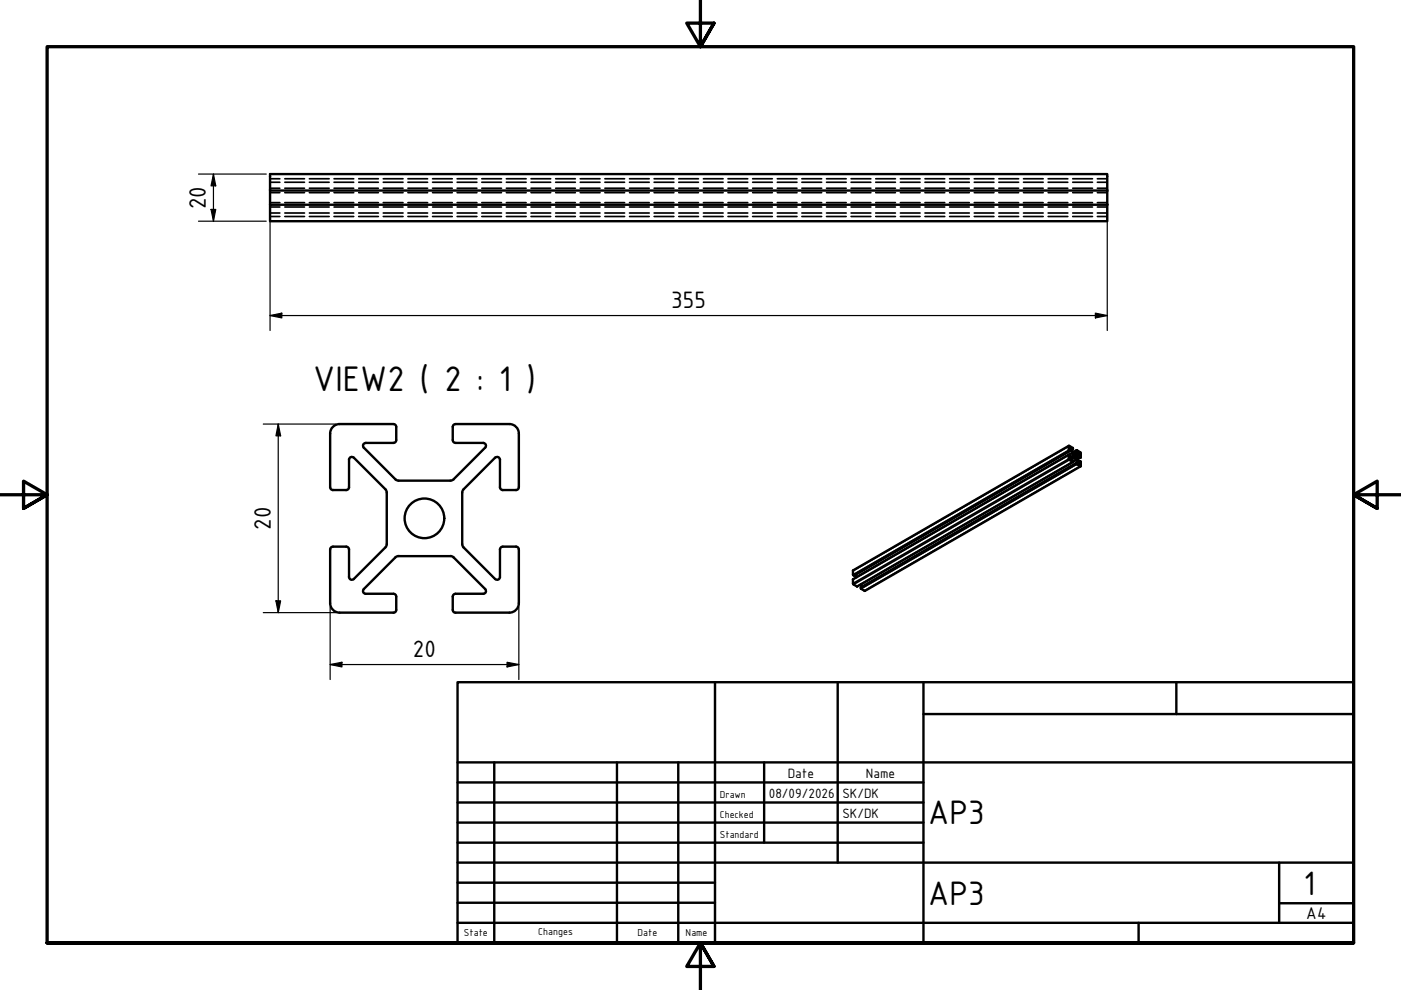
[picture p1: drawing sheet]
<svg xmlns="http://www.w3.org/2000/svg" width="297mm" height="210mm" viewBox="0 0 297 210" stroke-linecap="round" stroke-linejoin="round" font-family="sans-serif">
<!-- layer: Hidden (ISO) -->
<g fill="none" stroke="#000" stroke-width=".36">
<path d="M57.3 37.9h2M57.3 39.9h2M57.3 38.6h2M60.4 37.9h4.2M60.4 39.9h4.2M60.4 38.6h4.2M65.6 37.9h4.2M65.6 39.9h4.2M65.6 38.6h4.2M70.8 37.9h4.2M70.8 39.9h4.2M70.8 38.6h4.2"/>
<path d="M76.1 37.9h4.1M76.1 39.9h4.1M76.1 38.6h4.1M81.3 37.9h4.1M81.3 39.9h4.1M81.3 38.6h4.1M86.5 37.9h4.2M86.5 39.9h4.2M86.5 38.6h4.2M91.7 37.9h4.2M91.7 39.9h4.2M91.7 38.6h4.2"/>
<path d="M96.9 37.9h4.2M96.9 39.9h4.2M96.9 38.6h4.2M102.2 37.9h4.1M102.2 39.9h4.1M102.2 38.6h4.1M107.4 37.9h4.1M107.4 39.9h4.1M107.4 38.6h4.1M112.6 37.9h4.2M112.6 39.9h4.2M112.6 38.6h4.2"/>
<path d="M117.8 37.9h4.2M117.8 39.9h4.2M117.8 38.6h4.2M123 37.9h4.2M123 39.9h4.2M123 38.6h4.2M128.2 37.9h4.2M128.2 39.9h4.2M128.2 38.6h4.2M133.5 37.9h4.1M133.5 39.9h4.1M133.5 38.6h4.1"/>
<path d="M138.7 37.9h4.2M138.7 39.9h4.2M138.7 38.6h4.2M143.9 37.9h4.2M143.9 39.9h4.2M143.9 38.6h4.2M149.1 37.9h4.2M149.1 39.9h4.2M149.1 38.6h4.2M154.3 37.9h4.2M154.3 39.9h4.2M154.3 38.6h4.2"/>
<path d="M159.6 37.9h4.1M159.6 39.9h4.1M159.6 38.6h4.1M164.8 37.9h4.2M164.8 39.9h4.2M164.8 38.6h4.2M170 37.9h4.2M170 39.9h4.2M170 38.6h4.2M175.2 37.9h4.2M175.2 39.9h4.2M175.2 38.6h4.2"/>
<path d="M180.4 37.9h4.2M180.4 39.9h4.2M180.4 38.6h4.2M185.7 37.9h4.1M185.7 39.9h4.1M185.7 38.6h4.1M190.9 37.9h4.2M190.9 39.9h4.2M190.9 38.6h4.2M196.1 37.9h4.2M196.1 39.9h4.2M196.1 38.6h4.2"/>
<path d="M201.3 37.9h4.2M201.3 39.9h4.2M201.3 38.6h4.2M206.6 37.9h4.1M206.6 39.9h4.1M206.6 38.6h4.1M211.8 37.9h4.2M211.8 39.9h4.2M211.8 38.6h4.2M217 37.9h4.2M217 39.9h4.2M217 38.6h4.2"/>
<path d="M222.2 37.9h4.2M222.2 39.9h4.2M222.2 38.6h4.2M227.4 37.9h4.2M227.4 39.9h4.2M227.4 38.6h4.2M232.7 37.9h2.1M232.7 39.9h2.1M232.7 38.6h2.1M57.3 43.9h2M57.3 45.9h2M57.3 40.8h2"/>
<path d="M57.3 43h2M57.3 45.2h2M60.4 43.9h4.2M60.4 45.9h4.2M60.4 40.8h4.2M60.4 43h4.2M60.4 45.2h4.2M65.6 43.9h4.2M65.6 45.9h4.2M65.6 40.8h4.2M65.6 43h4.2M65.6 45.2h4.2"/>
<path d="M70.8 43.9h4.2M70.8 45.9h4.2M70.8 40.8h4.2M70.8 43h4.2M70.8 45.2h4.2M76.1 43.9h4.1M76.1 45.9h4.1M76.1 40.8h4.1M76.1 43h4.1M76.1 45.2h4.1M81.3 43.9h4.1M81.3 45.9h4.1"/>
<path d="M81.3 40.8h4.1M81.3 43h4.1M81.3 45.2h4.1M86.5 43.9h4.2M86.5 45.9h4.2M86.5 40.8h4.2M86.5 43h4.2M86.5 45.2h4.2M91.7 43.9h4.2M91.7 45.9h4.2M91.7 40.8h4.2M91.7 43h4.2"/>
<path d="M91.7 45.2h4.2M96.9 43.9h4.2M96.9 45.9h4.2M96.9 40.8h4.2M96.9 43h4.2M96.9 45.2h4.2M102.2 43.9h4.1M102.2 45.9h4.1M102.2 40.8h4.1M102.2 43h4.1M102.2 45.2h4.1M107.4 43.9h4.1"/>
<path d="M107.4 45.9h4.1M107.4 40.8h4.1M107.4 43h4.1M107.4 45.2h4.1M112.6 43.9h4.2M112.6 45.9h4.2M112.6 40.8h4.2M112.6 43h4.2M112.6 45.2h4.2M117.8 43.9h4.2M117.8 45.9h4.2M117.8 40.8h4.2"/>
<path d="M117.8 43h4.2M117.8 45.2h4.2M123 43.9h4.2M123 45.9h4.2M123 40.8h4.2M123 43h4.2M123 45.2h4.2M128.2 43.9h4.2M128.2 45.9h4.2M128.2 40.8h4.2M128.2 43h4.2M128.2 45.2h4.2"/>
<path d="M133.5 43.9h4.1M133.5 45.9h4.1M133.5 40.8h4.1M133.5 43h4.1M133.5 45.2h4.1M138.7 43.9h4.2M138.7 45.9h4.2M138.7 40.8h4.2M138.7 43h4.2M138.7 45.2h4.2M143.9 43.9h4.2M143.9 45.9h4.2"/>
<path d="M143.9 40.8h4.2M143.9 43h4.2M143.9 45.2h4.2M149.1 43.9h4.2M149.1 45.9h4.2M149.1 40.8h4.2M149.1 43h4.2M149.1 45.2h4.2M154.3 43.9h4.2M154.3 45.9h4.2M154.3 40.8h4.2M154.3 43h4.2"/>
<path d="M154.3 45.2h4.2M159.6 43.9h4.1M159.6 45.9h4.1M159.6 40.8h4.1M159.6 43h4.1M159.6 45.2h4.1M164.8 43.9h4.2M164.8 45.9h4.2M164.8 40.8h4.2M164.8 43h4.2M164.8 45.2h4.2M170 43.9h4.2"/>
<path d="M170 45.9h4.2M170 40.8h4.2M170 43h4.2M170 45.2h4.2M175.2 43.9h4.2M175.2 45.9h4.2M175.2 40.8h4.2M175.2 43h4.2M175.2 45.2h4.2M180.4 43.9h4.2M180.4 45.9h4.2M180.4 40.8h4.2"/>
<path d="M180.4 43h4.2M180.4 45.2h4.2M185.7 43.9h4.1M185.7 45.9h4.1M185.7 40.8h4.1M185.7 43h4.1M185.7 45.2h4.1M190.9 43.9h4.2M190.9 45.9h4.2M190.9 40.8h4.2M190.9 43h4.2M190.9 45.2h4.2"/>
<path d="M196.1 43.9h4.2M196.1 45.9h4.2M196.1 40.8h4.2M196.1 43h4.2M196.1 45.2h4.2M201.3 43.9h4.2M201.3 45.9h4.2M201.3 40.8h4.2M201.3 43h4.2M201.3 45.2h4.2M206.6 43.9h4.1M206.6 45.9h4.1"/>
<path d="M206.6 40.8h4.1M206.6 43h4.1M206.6 45.2h4.1M211.8 43.9h4.2M211.8 45.9h4.2M211.8 40.8h4.2M211.8 43h4.2M211.8 45.2h4.2M217 43.9h4.2M217 45.9h4.2M217 40.8h4.2M217 43h4.2"/>
<path d="M217 45.2h4.2M222.2 43.9h4.2M222.2 45.9h4.2M222.2 40.8h4.2M222.2 43h4.2M222.2 45.2h4.2M227.4 43.9h4.2M227.4 45.9h4.2M227.4 40.8h4.2M227.4 43h4.2M227.4 45.2h4.2M232.7 43.9h2.1"/>
<path d="M232.7 45.9h2.1M232.7 40.8h2.1M232.7 43h2.1M232.7 45.2h2.1"/>
</g>
<!-- layer: Visible (ISO) -->
<g fill="none" stroke="#000" stroke-width=".51">
<path d="M57.3 43.4h177.5v3.5h-177.5zM57.3 40.4v3M234.8 40.4v-3.5h-177.5v3.5h177.5v3M72 89.9a2 2 0 0 0-2 2v11.4a.6 .6 0 0 0 .6 .6h2.8a.6 .6 0 0 0 .6-.6v-5.8a.6 .6 0 0 1 .4-.6 .6 .6 0 0 1 .6 .1M72 89.9h11.4M75 97l6.7 6.7 .3 .5v11.2M77.2 94.9l6.6 6.7 .7 .3h11.2l.5-.3 6.6-6.7M77.6 93.9a.6 .6 0 0 0-.6 .4 .6 .6 0 0 0 .1 .6M77.6 93.9h5.8M83.4 89.9a.6 .6 0 0 1 .6 .6M84 90.5v2.8a.6 .6 0 0 1-.6 .6M96 90.5v2.8a.6 .6 0 0 0 .6 .6"/>
<path d="M96.6 89.9a.6 .6 0 0 0-.6 .6M96.6 89.9h11.4M96.6 93.9h5.8M102.4 93.9a.6 .6 0 0 1 .6 .4 .6 .6 0 0 1-.1 .6M108 89.9a2 2 0 0 1 2 2v11.4a.6 .6 0 0 1-.6 .6h-2.8a.6 .6 0 0 1-.6-.6v-5.8a.6 .6 0 0 0-.4-.6 .6 .6 0 0 0-.6 .1l-6.7 6.7M226.6 96.4l-45.8 26.4 .1 1 .8 .5 45.8-26.3M226.6 96.4v1l.9 .6v-.3l-.5-.3 .5-.3a1.67 1.67 0 0 1 1.2 1.2l-.4-.2v.3l.9 .4v-.9l-.3-.1M226.6 94.5l-45.7 26.4-.1 1 .3 .1M226.8 95.6l.1-.4a1.77 1.77 0 0 1 .4 1.7l-.4 .2-.1-.5-.2-.2M226.8 95.6l-45.7 26.4M227.5 95.2l-.5-.1a1.69 1.69 0 0 0 1.3 1.2l.4-.2-.4-.4v-.2M227.5 95.2v-.2l-.9-.5v1l.2 .1"/>
<path d="M227.5 95.3l-.3 .1M227.6 96.4a.37 .37 0 0 1 .5 .2 .37 .37 0 0 1-.2 .4l-.3-.3zM228.3 98.1l-45.8 26.4v.3l.9 .5 45.7-26.4M228.3 95.5l.9 .5-.1 1M228.3 95.5l-.8 .4M228.9 97.8l-.2 .1M229.1 97l-.2-.2v-.5l-.5 .3a1.74 1.74 0 0 0 .5 1.6v-.4M229.2 97l-.8 .4M82 115.4l-.3 .7-6.7 6.7M84.5 117.9l-.7 .3-6.6 6.7M84.5 117.9h11M95.5 117.9l.7 .3 6.6 6.7"/>
<path d="M98 115.4l.3 .7M98.3 103.7l-.3 .7v11M98.3 116.1l6.7 6.7a.6 .6 0 0 0 .6 .1 .6 .6 0 0 0 .4-.6v-5.8a.6 .6 0 0 1 .6-.6h2.8a.6 .6 0 0 1 .6 .6v11.4a2 2 0 0 1-2 2M72 129.9h11.4M75 122.8a.6 .6 0 0 1-.6 .1 .6 .6 0 0 1-.4-.6v-5.8a.6 .6 0 0 0-.6-.6h-2.8a.6 .6 0 0 0-.6 .6v11.4a2 2 0 0 0 2 2M77.1 124.9a.6 .6 0 0 0-.1 .6 .6 .6 0 0 0 .6 .4M77.6 125.9h5.8M83.4 125.9a.6 .6 0 0 1 .6 .6M84 129.3a.6 .6 0 0 1-.6 .6M84 126.5v2.8M96 129.3a.6 .6 0 0 0 .6 .6M96 126.5v2.8"/>
<path d="M96.6 125.9a.6 .6 0 0 0-.6 .6M96.6 129.9h11.4M96.6 125.9h5.8M102.9 124.9a.6 .6 0 0 1 .1 .6 .6 .6 0 0 1-.6 .4M181.1 122h.1M181.3 121.9l.3 .5M182.5 123.9h.1M182.5 123.9l.3 .5"/>
<circle cx="90" cy="109.9" r="4.2"/>
</g>
<!-- layer: Visible Narrow (ISO) -->
<g fill="none" stroke="#000" stroke-width=".36">
<path d="M226.6 96.4l-45.8 26.4M226.6 97.3l-45.8 26.4M226.6 94.6l-45.8 26.4M226.6 95.5l-45.8 26.4M226.6 95.5l-45.7 26.4M226.7 97.5l-45.7 26.4M226.8 95.6l-45.7 26.4M226.9 95.2h-.1M227.1 95.1h-.1M227.3 95.9l-45.7 26.4M227.4 96l-.8 .4M227.4 96.8l-.5 .3"/>
<path d="M227.4 97.9l-45.7 26.4M227.4 95.3l-.2 .1M227.5 97.1l-.5 .3M228.2 97.5l-.7 .4M228.3 97.6l-45.8 26.3M228.3 98.2l-45.8 26.4M228.3 98.4l-45.8 26.4M228.3 95.5l-.8 .4M228.3 95.7l-.6 .3M228.3 98.4l-45.7 26.4M228.3 95.8l-.5 .2M228.7 96l-.5 .3"/>
<path d="M228.7 98.3h-.1M228.9 97.8l-.2 .1M228.9 98.2h.1M228.9 96.4l-.5 .3M228.9 96.8l-.5 .3M228.9 96.9l-.5 .3M229 98.9l-45.7 26.4M229.1 97l-.7 .4"/>
</g>
<!-- layer: Border (ISO) -->
<path d="M148.5 -.1v10l-2.9-5h5.8l-2.9 5 2.9-5M0 104.9h10l-5-2.9v5.8l5-2.9-5 2.9M297 104.9h-10l5-2.9v5.8l-5-2.9 5 2.9M10 199.9v-190h277v190h-277h277M151.4 204.9l-2.9-5 2.9 5h-5.8l2.9-5v10" fill="none" stroke="#000" stroke-width=".7"/>
<!-- layer: Title (ISO) -->
<g fill="none" stroke="#000" stroke-width=".51">
<path d="M97 144.6h190v55.3h-190zM151.6 144.6v55.3M177.6 144.6v38.3M195.8 151.4h91.2M195.8 144.6v55.3M249.4 144.6v6.8M97 165.9h98.8M97 170.2h98.8M97 174.4h98.8M97 178.7h98.8M97 161.6h190M104.8 161.6v38.3"/>
<path d="M130.8 161.6v38.3M143.8 161.6v38.3M162 161.6v17.1M97 195.7h190M97 182.9h190M97 187.1h54.6M97 191.4h54.6M241.4 195.7v4.2M271.2 191.5h15.8M271.2 182.9v12.8"/>
</g>
<!-- layer: Dimension (ISO) -->
<g fill="none" stroke="#000" stroke-width=".25">
<path d="M42.1 36.9h14.4M45.3 36.9l.4 2.5h-1zM45.3 36.9v10M42.1 46.9h14.4M44.7 44.4h1l-.4 2.5zM57.3 44.1v26M234.8 44.1v26M57.3 66.9l2.5-.5v1zM57.3 66.9h177.5M232.2 66.4l2.6 .5-2.6 .5zM55.8 89.9h15.4M59 89.9l.5 2.5h-1z"/>
<path d="M59 89.9v40M55.8 129.9h15.4M58.5 127.4h1l-.5 2.5zM70 128.7v15.4M110 128.7v15.4M70 140.9l2.5-.5v1zM70 140.9h40M107.5 140.4l2.5 .5-2.5 .5z"/>
</g>
<path d="M45.3 36.9l.4 2.5h-1zM44.7 44.4h1l-.4 2.5zM57.3 66.9l2.5-.5v1zM232.2 66.4l2.6 .5-2.6 .5zM59 89.9l.5 2.5h-1zM58.5 127.4h1l-.5 2.5zM70 140.9l2.5-.5v1zM107.5 140.4l2.5 .5-2.5 .5z" fill="#000"/>
<text font-size="8.1" x="66.4" y="82.9">VIEW2 ( 2 : 1 )</text>
<g font-size="7.7">
<text x="196.8" y="174.8">AP3</text>
<text x="196.8" y="191.8">AP3</text>
<text x="276.4" y="189.7">1</text>
</g>
<g font-size="5.4">
<text x="43.6" y="44.4" transform="rotate(-90 43.6 44.4)">20</text>
<text x="142.3" y="65.3">355</text>
<text x="57.4" y="112.3" transform="rotate(-90 57.4 112.3)">20</text>
<text x="87.5" y="139.3">20</text>
</g>
<text font-size="3.9" x="277" y="194.8">A4</text>
<g font-size="3.1">
<text x="167" y="164.9">Date</text>
<text x="183.6" y="164.9">Name</text>
<text x="163" y="169.2">08/09/2026</text>
<text x="178.6" y="169.2">SK/DK</text>
<text x="178.6" y="173.4">SK/DK</text>
</g>
<g font-size="2.3">
<text x="152.6" y="169.2">Drawn</text>
<text x="152.6" y="173.4">Checked</text>
<text x="152.6" y="177.6">Standard</text>
<text x="98.3" y="198.5">State</text>
<text x="114.1" y="198.3">Changes</text>
<text x="135.2" y="198.5">Date</text>
<text x="145.4" y="198.5">Name</text>
</g>
</svg>
